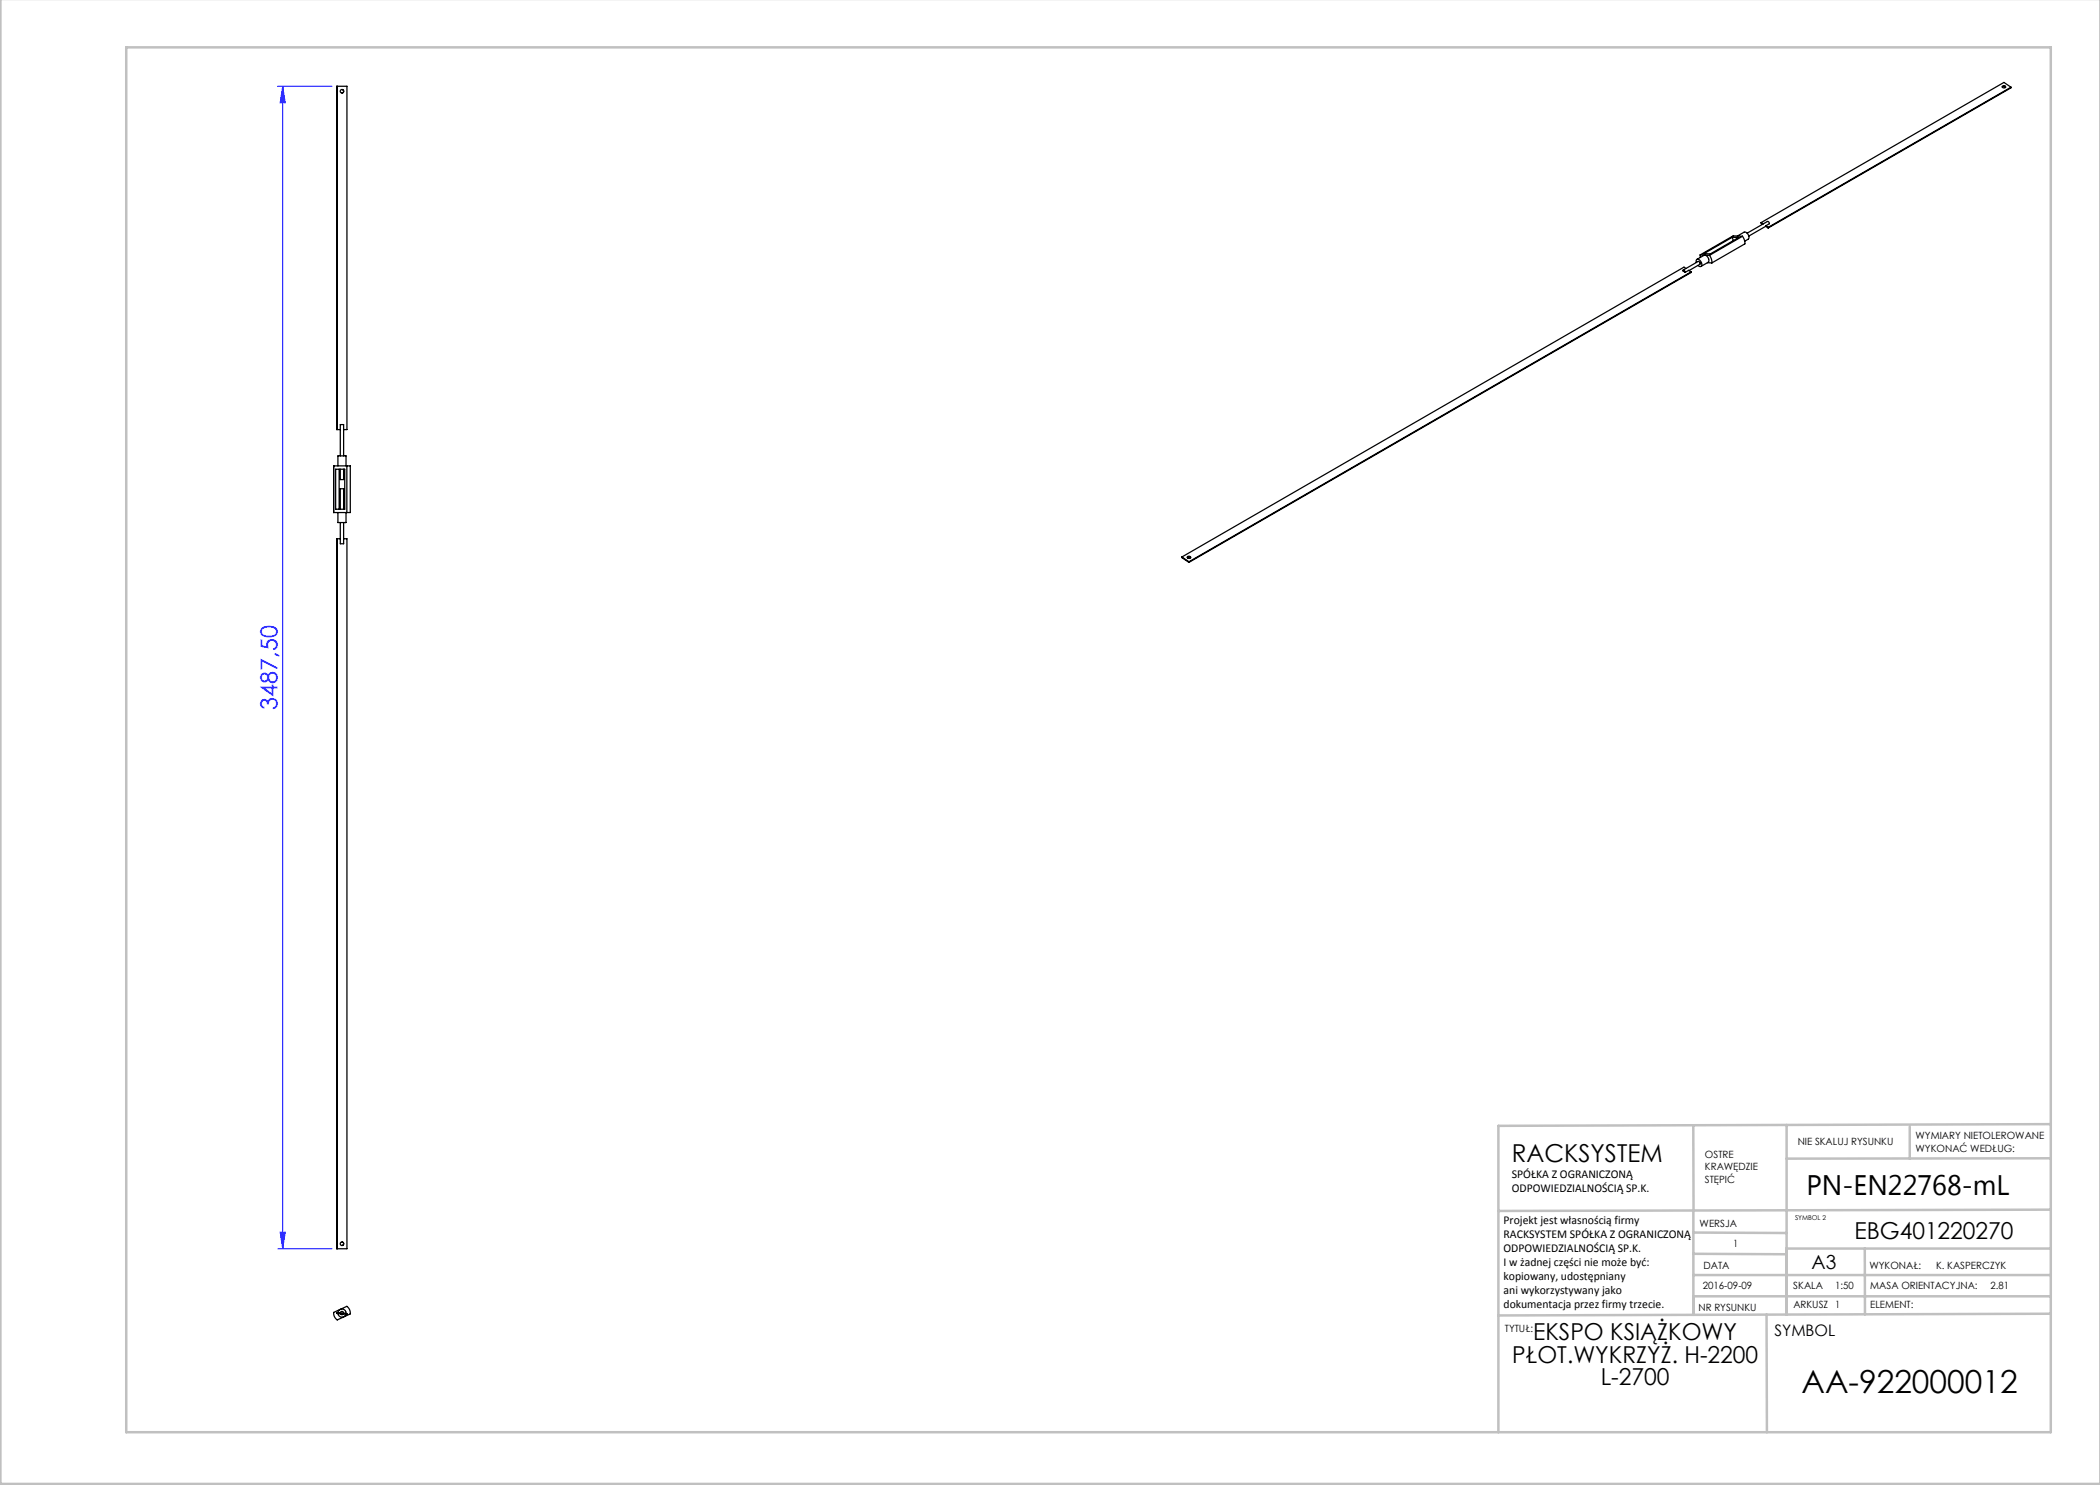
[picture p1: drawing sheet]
<svg xmlns="http://www.w3.org/2000/svg" width="420mm" height="297mm" viewBox="0 0 420 297" stroke-linecap="round" stroke-linejoin="round" font-family="sans-serif">
<path d="M55.5 17.3h10.9M56.5 17.3l.5 3.3h-1zM56.5 17.3v232.5M55.5 249.8h10.9M56 246.4h1l-.5 3.4z" fill="none" stroke="#00f" stroke-width=".2"/>
<g fill="none" stroke="#c0c0c0" stroke-width=".5">
<path d="M.1 -.1v296.9h419.9M25.2 9.5h385v276.9h-385zM338.7 225.2v16.9M357.3 225v37.9M382 225.4v6.3M410.1 224.8l-110.4 .4v61.2M410.1 231.7h-52.8M338.7 259.3h71.5M338.7 255h71.5M338.7 250.8l18.6 .1M338.7 246.5l18.6 .1M338.7 242.1v20.9"/>
<path d="M373 249.7v13.2M410.1 241.9l-110.4 .3M410.2 249.7h-52.9v13.2M353.3 262.9l.1 23.5M410.2 262.7l-110.5 .4"/>
</g>
<path d="M56 246.4h1l-.5 3.4zM56.5 17.3l.5 3.3h-1z" fill="#00f"/>
<g fill="none" stroke="#000" stroke-width=".25">
<path d="M68.4 17.9a.35 .35 0 0 1 .3 .4 .35 .35 0 0 1-.3 .3M400.4 17.4l.4-.1 .3 .2M400.5 17.2h.1a.3 .3 0 0 1 .4-.1 .3 .3 0 0 1 0 .5 .3 .3 0 0 1-.4 0zM402.2 17.4v.2l-48.6 28M402.2 17.4l-1.4-.9-48.6 28M402.2 17.4l-48.6 28.1M336.6 54l.2 .1 .2 .4-.4-.3zM336.6 54l3-1.7 .3 .1 .1 .5-2.2 1.2M337.2 53.7l-.4-.3-100.4 58M338.2 54.4l-100.4 57.9M338.2 54.4v.1l-100.4 58M338.2 54.4l-.5-.3-.7 .4"/>
<path d="M339.3 52.5a.44 .44 0 0 1 .1-.6 .44 .44 0 0 1 .6 .2l.3 .5a.44 .44 0 0 1-.1 .7 .44 .44 0 0 1-.6-.2M339.4 51.9l1.4-.8a.94 .94 0 0 1 .8 1.4l-1.4 .8M340 51l.1 .5M340 51l1.9 .1M340.8 50.7l5.6-3.2h1.3l-5.6 3.3zM341.5 52.5l.9 .1M341.9 51.1l.4 .7 .1 .8M346.4 47.5l.3 .6M347.5 47.2l1.3-.8a.94 .94 0 0 1 .8 1.4l-.7 .4M348.5 47.3l.4 .7 .1 .8-6.6 3.8M348.5 47.3l-6.6 3.8M348.5 47.3l-1.9-.1-6.6 3.8"/>
<path d="M352.2 44.5l.3 .3M352.2 44.5l.4 .3M353.1 45.3l.5 .3M353.1 45.3l-3.3 1.9M353.2 45.2l-.1 .1M353.2 45.2l.7-.5-.3-.4-4.2 2.3M353.2 45.2l.4 .3M353.6 45.5v.1M67.1 93.8h1.8v8h-1.8zM67.6 93.2v-2h1.6v2M67.8 93.8v8M68.1 91.2v-6.3h.6v6.3"/>
<path d="M68.1 93.8v2.1h.6v-2.1M68.1 85.9h-.7v-68.6h2v68.6h-.7M69.4 93.2h.7v9.3h-.7M69.4 93.2h-2.7v9.3h2.7M69.4 93.2v9.3M67.6 102.5v2h1.6v-2M68.1 104.5v4.3h.6v-4.3M68.1 101.8v-4h.6v4M68.1 107.8h-.7v142h2v-142h-.7M236.4 111.4v.1l1.4 1M236.4 111.4l1.4 .9M237.5 111.5l.3-.1 .3 .2"/>
<path d="M237.5 111.3h.1a.3 .3 0 0 1 .5-.1 .3 .3 0 0 1 0 .5 .3 .3 0 0 1-.5-.1zM237.8 112.3v.2M68.4 248.4a.35 .35 0 0 1 .3 .4 .35 .35 0 0 1-.3 .3M66.7 262.5l2.7-1.2a1.67 1.67 0 0 1 .7 1.5l-2.7 1.2a1.67 1.67 0 0 1-.7-1.5zM67.4 262.5l2 .2v.2l-2-.2zM67.6 262.5a.81 .81 0 0 1 .9-.7 .81 .81 0 0 1 .7 .9M67.6 262.7a.81 .81 0 0 0 .7 .7 .81 .81 0 0 0 .9-.5M68.1 262.6a.33 .33 0 0 1 .3-.3 .33 .33 0 0 1 .3 .3M68.1 262.8a.33 .33 0 0 0 .6 0"/>
<circle cx="68.4" cy="18.3" r=".35"/>
<circle cx="68.4" cy="248.8" r=".35"/>
</g>
<text font-size="6.3" x="360.3" y="278.5">AA-922000012</text>
<text font-size="5.6" x="361.3" y="239.1">PN-EN22768-mL</text>
<text font-size="4.9" x="302.4" y="232.4">RACKSYSTEM</text>
<text font-size="4.7" fill="#00f" x="55.5" y="141.9" transform="rotate(-90 55.5 141.9)">3487,50</text>
<g font-size="4.7">
<text x="370.9" y="247.8">EBG401220270</text>
<text x="306.6" y="268.1">EKSPO KSIĄŻKOWY</text>
<text x="302.4" y="272.6">PŁOT.WYKRZYŻ. H-2200</text>
<text x="320.1" y="277.1">L-2700</text>
</g>
<text font-size="3.9" x="362.3" y="253.8">A3</text>
<text font-size="3.2" x="354.9" y="267.2">SYMBOL</text>
<g font-size="2.4">
<text x="302.4" y="235.6">SPÓŁKA Z OGRANICZONĄ</text>
<text x="302.4" y="238.4">ODPOWIEDZIALNOŚCIĄ SP.K.</text>
<text x="300.7" y="244.7">Projekt jest własnością firmy</text>
<text x="300.7" y="247.5">RACKSYSTEM SPÓŁKA Z OGRANICZONĄ</text>
<text x="300.7" y="250.3">ODPOWIEDZIALNOŚCIĄ SP.K.</text>
<text x="300.7" y="253.1">I w żadnej części nie może być:</text>
<text x="300.7" y="256">kopiowany, udostępniany</text>
<text x="300.7" y="258.8">ani wykorzystywany jako</text>
<text x="300.7" y="261.6">dokumentacja przez firmy trzecie.</text>
</g>
<g font-size="2">
<text x="383.1" y="227.9">WYMIARY NIETOLEROWANE</text>
<text x="341" y="231.6">OSTRE</text>
<text x="359.5" y="228.9">NIE SKALUJ RYSUNKU</text>
<text x="383.1" y="230.4">WYKONAĆ WEDŁUG:</text>
<text x="341" y="234.1">KRAWĘDZIE</text>
<text x="341" y="236.6">STĘPIĆ</text>
<text x="339.9" y="245.4">WERSJA</text>
<text x="346.6" y="249.5">1</text>
<text x="340.6" y="257.7">2016-09-09</text>
<text x="340.7" y="253.8">DATA</text>
<text x="358.7" y="257.7">SKALA</text>
<text x="367" y="257.7">1:50</text>
<text x="373.9" y="253.8">WYKONAŁ:</text>
<text x="374.1" y="257.7">MASA ORIENTACYJNA:</text>
<text x="387.2" y="253.8">K. KASPERCZYK</text>
<text x="398.1" y="257.7">2.81</text>
<text x="339.7" y="262.3">NR RYSUNKU</text>
<text x="358.7" y="261.7">ARKUSZ 1</text>
<text x="374.1" y="261.7">ELEMENT:</text>
<text x="301" y="266.4">TYTUŁ:</text>
</g>
<text font-size="1.3" x="359" y="244">SYMBOL 2</text>
</svg>
